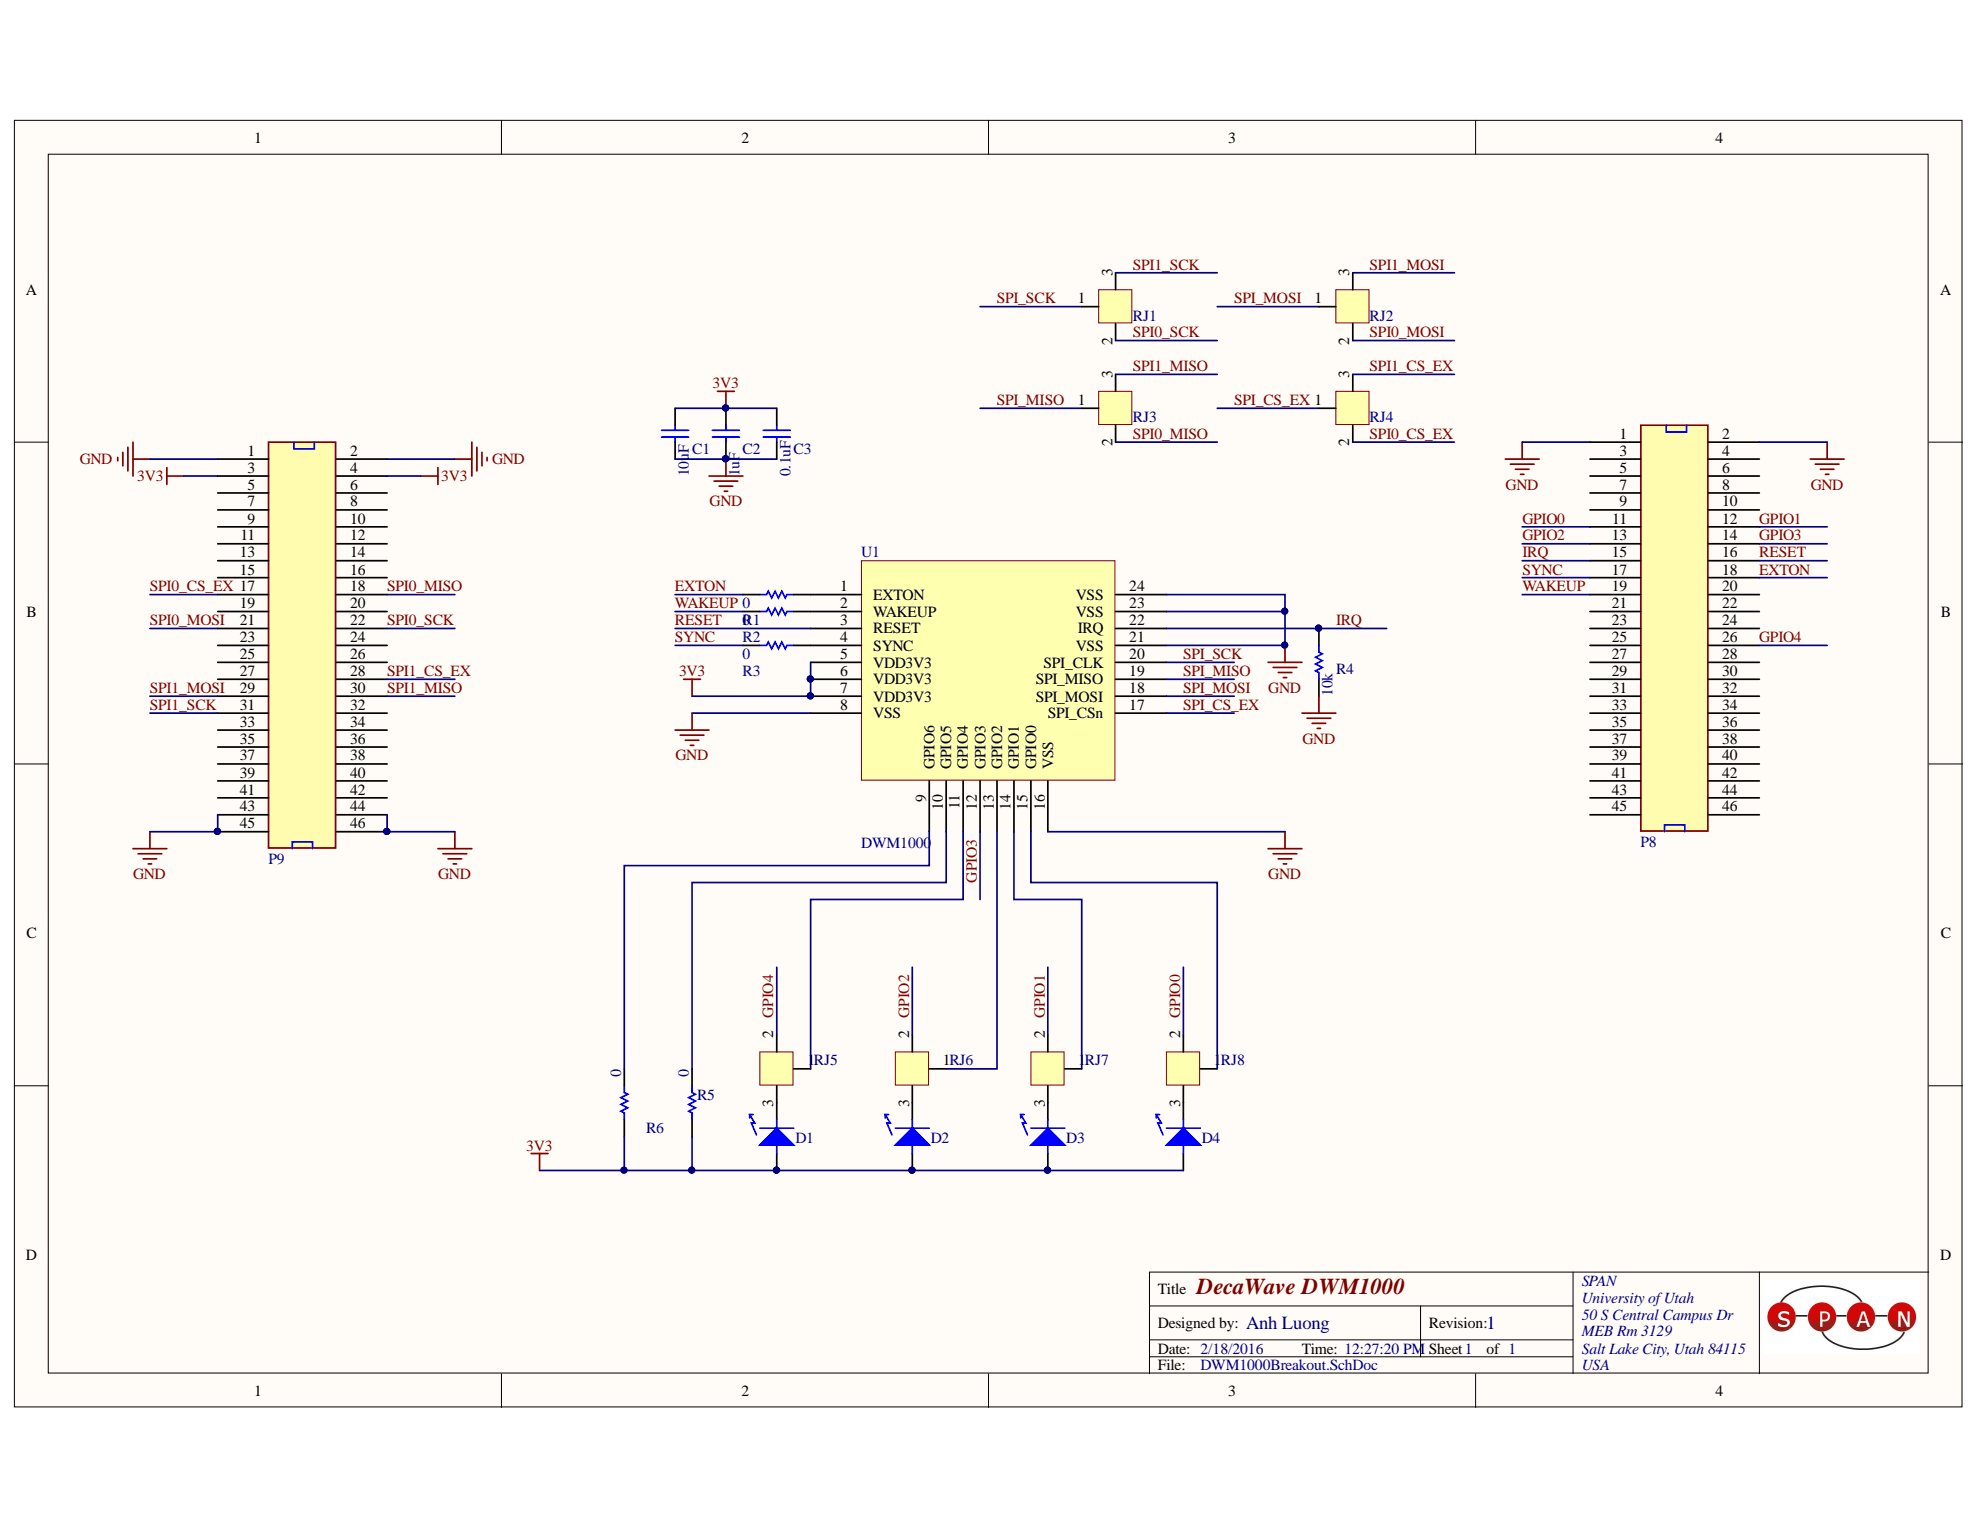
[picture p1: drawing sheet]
# Altium project DWM1000Breakout.PrjPCB
1 sheet, 24 parts. Net scope: global (net labels, ports and power ports of the same name join across sheets).
Board file: DWM1000Breakout.PcbDoc

## Sheet DWM1000Breakout.SchDoc: DecaWave DWM1000
size A4; CompanyName: SPAN; Engineer: Anh Luong; Organization: University of Utah; Address1: 50 S Central Campus Dr; Address2: MEB Rm 3129; Address3: Salt Lake City, Utah 84115; Address4: USA; Revision: 1; SheetNumber: 1; SheetTotal: 1

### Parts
C1  GRM188R60J106ME47D  [CAPC1608X08N (0603)]  (value not drawn)
C2  GRM188R61A105KA61D  [CAPC1608X08N (0603)]  (value not drawn)
C3  GRM188R71C104KA01D  [CAPC1608X08N (0603)]  (value not drawn)
D1  LG Q971-KN-1  [CHIPLED0603]  (value not drawn)
D2  LG Q971-KN-1  [CHIPLED0603]  (value not drawn)
D3  LG Q971-KN-1  [CHIPLED0603]  (value not drawn)
D4  LG Q971-KN-1  [CHIPLED0603]  (value not drawn)
P8  PREC023DAAN-RC  [HEADER23X2]  (value not drawn)
P9  PREC023DAAN-RC  [HEADER23X2]  (value not drawn)
R1  MCR03ERTJ000  [RESC1608X06N (0603)]  (value not drawn)
R2  MCR03ERTJ000  [RESC1608X06N (0603)]  (value not drawn)
R3  MCR03ERTJ000  [RESC1608X06N (0603)]  (value not drawn)
R4  MCR03ERTJ103  [RESC1608X06N (0603)]  (value not drawn)
R5  MCR03ERTJ000  [RESC1608X06N (0603)]  (value not drawn)
R6  MCR03ERTJ000  [RESC1608X06N (0603)]  (value not drawn)
RJ1  R_J  [RJ]  (value not drawn)
RJ2  R_J  [RJ]  (value not drawn)
RJ3  R_J  [RJ]  (value not drawn)
RJ4  R_J  [RJ]  (value not drawn)
RJ5  R_J  [RJ]  (value not drawn)
RJ6  R_J  [RJ]  (value not drawn)
RJ7  R_J  [RJ]  (value not drawn)
RJ8  R_J  [RJ]  (value not drawn)
U1  DWM1000  [DWM1000]

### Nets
3V3: C1.2 C2.2 C3.2 D1.1 D2.1 D3.1 D4.1 P9.3 P9.4 R5.2 R6.2 U1.5(VDD3V3) U1.6(VDD3V3) U1.7(VDD3V3)
GND: C1.1 C2.1 C3.1 P8.1 P8.2 P9.1 P9.2 P9.43 P9.44 P9.45 P9.46 R4.1 U1.8(VSS) U1.16(VSS) U1.21(VSS) U1.23(VSS) U1.24(VSS)
EXTON: P8.18 R1.1
GPIO0: P8.11 RJ8.2
GPIO1: P8.12 RJ7.2
GPIO2: P8.13 RJ6.2
GPIO3: P8.14 U1.12(GPIO3)
GPIO4: P8.26 RJ5.2
IRQ: P8.15 R4.2 U1.22(IRQ)
RESET: P8.16 U1.3(RESET)
SPI0_CS_EX: P9.17 RJ4.2
SPI0_MISO: P9.18 RJ3.2
SPI0_MOSI: P9.21 RJ2.2
SPI0_SCK: P9.22 RJ1.2
SPI1_CS_EX: P9.28 RJ4.3
SPI1_MISO: P9.30 RJ3.3
SPI1_MOSI: P9.29 RJ2.3
SPI1_SCK: P9.31 RJ1.3
SPI_CS_EX: RJ4.1 U1.17(SPI_CSn)
SPI_MISO: RJ3.1 U1.19(SPI_MISO)
SPI_MOSI: RJ2.1 U1.18(SPI_MOSI)
SPI_SCK: RJ1.1 U1.20(SPI_CLK)
SYNC: P8.17 R3.1
WAKEUP: P8.19 R2.1
NetD1_2: D1.2 RJ5.3
NetD2_2: D2.2 RJ6.3
NetD3_2: D3.2 RJ7.3
NetD4_2: D4.2 RJ8.3
NetR1_2: R1.2 U1.1(EXTON)
NetR2_2: R2.2 U1.2(WAKEUP)
NetR3_2: R3.2 U1.4(SYNC)
NetR5_1: R5.1 U1.10(GPIO5)
NetR6_1: R6.1 U1.9(GPIO6)
NetRJ5_1: RJ5.1 U1.11(GPIO4)
NetRJ6_1: RJ6.1 U1.13(GPIO2)
NetRJ7_1: RJ7.1 U1.14(GPIO1)
NetRJ8_1: RJ8.1 U1.15(GPIO0)

Not connected (* = marked no-connect by the designer): P8 3(2) 4(27) 5(3) 6(28) 7(4) 8(29) 9(5) 10(30) 20(35) 21(11) 22(36) 23(12) 24(37) 25(13) 27(14) 28(39) 29(15) 30(40) 31(16) 32(41) 33(17) 34(42) 35(18) 36(43) 37(19) 38(44) 39(20) 40(45) 41(21) 42(46) 43(22) 44(47) 45(23) 46(48); P9 5(3) 6(28) 7(4) 8(29) 9(5) 10(30) 11(6) 12(31) 13(7) 14(32) 15(8) 16(33) 19(10) 20(35) 23(12) 24(37) 25(13) 26(38) 27(14) 32(41) 33(17) 34(42) 35(18) 36(43) 37(19) 38(44) 39(20) 40(45) 41(21) 42(46)
